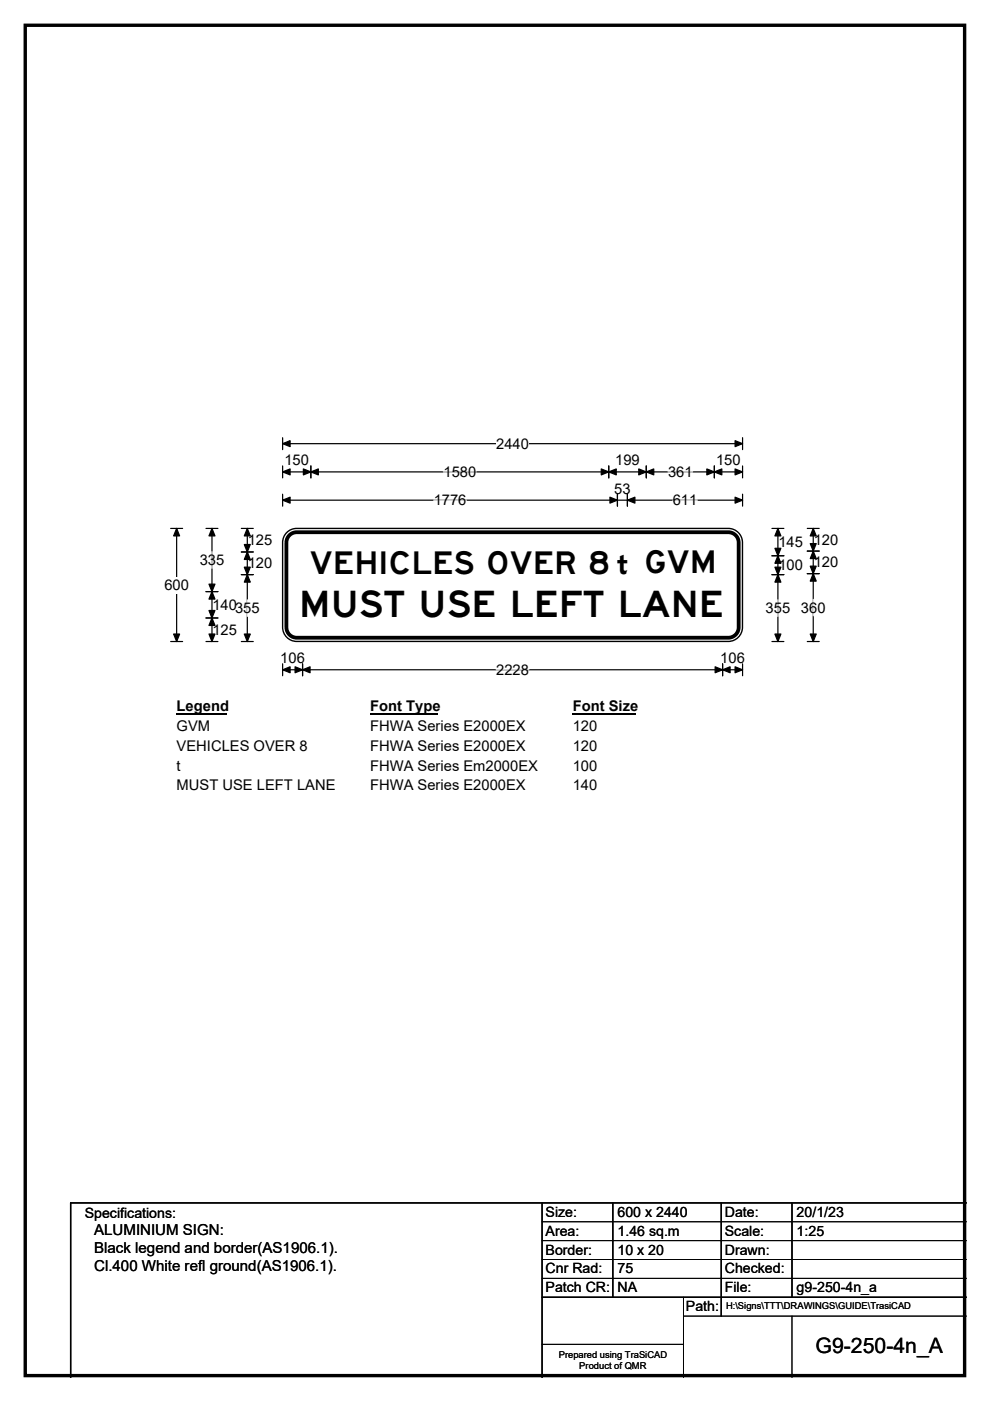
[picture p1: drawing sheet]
<svg xmlns="http://www.w3.org/2000/svg" width="210mm" height="297mm" viewBox="0 0 210 297" stroke-linecap="round" stroke-linejoin="round" font-family="sans-serif">
<path d="M5.4 5.4h199.2v286.3h-199.2z" fill="none" stroke="#000" stroke-width=".72"/>
<path d="M59.9 94.1h97.6M59.9 92.8v2.5M157.5 92.8v2.5" fill="none" stroke="#000" stroke-width=".25"/>
<path d="M59.9 94.1l1.6-.7v1.3zM155.9 93.4l1.6 .7-1.6 .6z" fill="#000" stroke="#000" stroke-width=".25"/>
<path d="M105.2 92.3h7v3.5h-7z" fill="#fff"/>
<g fill="none" stroke="#000" stroke-width=".25">
<path d="M59.9 98.8v2.5M65.9 98.8v2.5M129.1 98.8v2.5M137.1 98.8v2.5M151.5 98.8v2.5M157.5 98.8v2.5M36.2 112h2.5M37.5 112v24M59.9 100.1h97.6M59.9 104.8v2.5M59.9 106h97.6M131 104.8v2.5"/>
<path d="M133.1 104.8v2.5M157.5 104.8v2.5M36.2 136h2.5M59.9 140.7v2.6M59.9 142h97.6M64.2 140.7v2.6M153.3 140.7v2.6M157.5 140.7v2.6"/>
</g>
<g fill="#000" stroke="#000" stroke-width=".25">
<path d="M37.5 112l.6 1.6h-1.3zM59.9 100.1l1.6-.7v1.3zM59.9 106l1.6-.6v1.3zM65.9 100.1l1.6-.7v1.3zM64.3 99.4l1.6 .7-1.6 .6zM127.5 99.4l1.6 .7-1.6 .6zM129.1 100.1l1.6-.7v1.3zM129.4 105.4l1.6 .6-1.6 .7zM133.1 106l1.6-.6v1.3zM135.5 99.4l1.6 .7-1.6 .6zM137.1 100.1l1.6-.7v1.3zM149.9 99.4l1.6 .7-1.6 .6z"/>
<path d="M151.5 100.1l1.6-.7v1.3zM155.9 99.4l1.6 .7-1.6 .6zM155.9 105.4l1.6 .6-1.6 .7zM36.8 134.4h1.3l-.6 1.6zM59.9 142l1.6-.6v1.2zM64.2 142l1.6-.6v1.2zM62.6 141.4l1.6 .6-1.6 .6zM151.7 141.4l1.6 .6-1.6 .6zM153.3 142l1.6-.6v1.2zM155.9 141.4l1.6 .6-1.6 .6z"/>
</g>
<path d="M92 106h6.9M94.1 100.1h6.9M141.7 100.1h5.2M142.7 106h5.2M105.2 142h7" fill="none" stroke="#fff" stroke-width=".25"/>
<path d="M34.9 122.3h5.2v3.5h-5.2z" fill="#fff"/>
<g fill="none" stroke="#000" stroke-width=".25">
<path d="M43.7 112h2.5M45 112v24M51.2 112h2.5M51.2 117h2.5M52.5 112v24M163.7 112h2.6M163.7 117.8h2.6M165 112v24M171.2 112h2.6M171.2 116.8h2.6M172.5 112v24M43.7 125.4h2.5"/>
<path d="M43.7 131h2.5M43.7 136h2.5M51.2 136h2.5M51.2 121.8h2.5M163.7 136h2.6M163.7 121.8h2.6M171.2 136h2.6M171.2 121.6h2.6"/>
</g>
<g fill="#000" stroke="#000" stroke-width=".25">
<path d="M45 112l.6 1.6h-1.3zM52.5 117l.6 1.6h-1.3zM52.5 112l.6 1.6h-1.3zM51.8 115.4h1.3l-.6 1.6zM165 117.8l.6 1.6h-1.2zM165 112l.6 1.6h-1.2zM164.4 116.2h1.2l-.6 1.6zM172.5 116.8l.6 1.6h-1.2zM172.5 112l.6 1.6h-1.2zM171.9 115.3h1.2l-.6 1.5zM45 125.4l.6 1.6h-1.3zM44.3 129.4h1.3l-.6 1.6z"/>
<path d="M44.3 123.8h1.3l-.6 1.6zM45 131l.6 1.6h-1.3zM44.3 134.4h1.3l-.6 1.6zM51.8 120.2h1.3l-.6 1.6zM52.5 121.8l.6 1.6h-1.3zM51.8 134.4h1.3l-.6 1.6zM164.4 120.2h1.2l-.6 1.6zM165 121.8l.6 1.6h-1.2zM164.4 134.4h1.2l-.6 1.6zM171.9 120h1.2l-.6 1.6zM172.5 121.6l.6 1.6h-1.2zM171.9 134.4h1.2l-.6 1.6z"/>
</g>
<path d="M45 117v3.5M52.5 127.2v3.5M165 127.2v3.5M172.5 127.1v3.5" fill="none" stroke="#fff" stroke-width=".25"/>
<path d="M37.5 148h10.7v3.5h-10.7z" fill="#fff"/>
<path d="M37.5 151.3h10.7" fill="none" stroke="#000" stroke-width=".32"/>
<path d="M78.5 148h14.4v3.5h-14.4z" fill="#fff"/>
<path d="M78.5 151.3h14.4" fill="none" stroke="#000" stroke-width=".32"/>
<path d="M121.5 148h13.4v3.5h-13.4z" fill="#fff"/>
<path d="M121.5 151.3h13.4" fill="none" stroke="#000" stroke-width=".32"/>
<g fill="#fff">
<path d="M37.5 152.2h7v3.5h-7z"/>
<path d="M78.5 152.2h32.9v3.5h-32.9z"/>
<path d="M121.5 152.2h5.2v3.5h-5.2z"/>
<path d="M37.5 156.4h27.6v3.5h-27.6z"/>
<path d="M78.5 156.4h32.9v3.5h-32.9z"/>
<path d="M121.5 156.4h5.2v3.5h-5.2z"/>
<path d="M37.5 160.6h.8v3.5h-.8z"/>
<path d="M78.5 160.6h35.5v3.5h-35.5z"/>
<path d="M121.5 160.6h5.2v3.5h-5.2z"/>
<path d="M37.5 164.8h33.5v3.5h-33.5z"/>
<path d="M78.5 164.8h32.9v3.5h-32.9z"/>
<path d="M121.5 164.8h5.2v3.5h-5.2z"/>
</g>
<path d="M60.6 113.2a2.98 2.98 0 0 1 2.3-1.2h91.6a3 3 0 0 1 3 3v18a3 3 0 0 1-3 3h-91.6a3 3 0 0 1-3-3v-18l.1-.7z" fill-rule="evenodd" fill="#fff" stroke="#fff" stroke-width=".21"/>
<path d="M61.4 113.5l1-.6 .5-.1h91.6a2.2 2.2 0 0 1 2.2 2.2v18a2.21 2.21 0 0 1-2.2 2.2h-91.6a2.2 2.2 0 0 1-2.2-2.2v-18l.1-.6z" fill="none" stroke="#000" stroke-width=".8"/>
<path d="M60.6 113.2a2.98 2.98 0 0 1 2.3-1.2h91.6a3 3 0 0 1 3 3v18a3 3 0 0 1-3 3h-91.6a3 3 0 0 1-3-3v-18l.1-.7zM115 255v37M130 255v20M153 255v24M168 255v20M205 255h-190v37M115 275h90" fill="none" stroke="#000" stroke-width=".3"/>
<path d="M115 259h90M115 263h90M115 267h90M115 271h90M145 279h60M145 275v17M168 279v13M115 285h30" fill="none" stroke="#000" stroke-width=".21"/>
<text font-size="7.7" x="63.5" y="130.8">MUST USE LEFT LANE</text>
<g font-size="6.7">
<text x="65.7" y="121.7">VEHICLES OVER 8</text>
<text x="136.6" y="121.5">GVM</text>
</g>
<text font-size="5.6" x="130.6" y="121.6">t</text>
<text font-size="4.5" x="173" y="286.9">G9-250-4n_A</text>
<g font-size="3.2">
<text x="20" y="261.9">ALUMINIUM SIGN:</text>
<text x="20" y="265.7">Black legend and border(AS1906.1).</text>
<text x="20" y="269.6">Cl.400 White refl ground(AS1906.1).</text>
</g>
<g font-size="3.1">
<text x="105.2" y="95.1">2440</text>
<text x="60.3" y="98.7">150</text>
<text x="94.1" y="101.1">1580</text>
<text x="130.5" y="98.7">199</text>
<text x="141.7" y="101.1">361</text>
<text x="151.9" y="98.7">150</text>
<text x="92" y="107.1">1776</text>
<text x="130.3" y="104.6">53</text>
<text x="142.7" y="107.1">611</text>
<text x="42.4" y="119.8">335</text>
<text x="52.6" y="115.6">125</text>
<text x="165.1" y="116">145</text>
<text x="172.6" y="115.5">120</text>
<text x="34.9" y="125.1">600</text>
<text x="52.6" y="120.5">120</text>
<text x="165.1" y="120.9">100</text>
<text x="172.6" y="120.3">120</text>
<text x="45.1" y="129.3">140355</text>
<text x="162.4" y="130">355</text>
<text x="169.9" y="129.9">360</text>
<text x="45.1" y="134.6">125</text>
<text x="59.5" y="140.6">106</text>
<text x="105.2" y="143.1">2228</text>
<text x="152.8" y="140.6">106</text>
<text x="37.5" y="150.8">Legend</text>
<text x="37.5" y="155">GVM</text>
<text x="78.5" y="150.8">Font Type</text>
<text x="78.5" y="155">FHWA Series E2000EX</text>
<text x="121.5" y="150.8">Font Size</text>
<text x="121.5" y="155">120</text>
<text x="37.5" y="159.2">VEHICLES OVER 8</text>
<text x="78.5" y="159.2">FHWA Series E2000EX</text>
<text x="121.5" y="159.2">120</text>
<text x="37.5" y="163.4">t</text>
<text x="37.5" y="167.6">MUST USE LEFT LANE</text>
<text x="78.5" y="163.4">FHWA Series Em2000EX</text>
<text x="78.5" y="167.6">FHWA Series E2000EX</text>
<text x="121.5" y="163.4">100</text>
<text x="121.5" y="167.6">140</text>
</g>
<g font-size="3">
<text x="115.7" y="258">Size:</text>
<text x="131" y="258">600 x 2440</text>
<text x="153.7" y="258">Date:</text>
<text x="169" y="258">20/1/23</text>
<text x="18" y="258.2">Specifications:</text>
<text x="115.7" y="262">Area:</text>
<text x="131" y="262">1.46 sq.m</text>
<text x="153.7" y="262">Scale:</text>
<text x="169" y="262">1:25</text>
<text x="115.7" y="266">Border:</text>
<text x="115.7" y="270">Cnr Rad:</text>
<text x="131" y="266">10 x 20</text>
<text x="131" y="270">75</text>
<text x="153.7" y="266">Drawn:</text>
<text x="153.7" y="270">Checked:</text>
<text x="115.7" y="274">Patch CR:</text>
<text x="131" y="274">NA</text>
<text x="153.7" y="274">File:</text>
<text x="169" y="274">g9-250-4n_a</text>
<text x="145.5" y="278">Path:</text>
</g>
<g font-size="2">
<text x="154" y="277.6">H:\Signs\TTT\DRAWINGS\GUIDE\TrasiCAD</text>
<text x="118.5" y="287.8">Prepared using TraSiCAD</text>
<text x="122.9" y="290.2">Product of QMR</text>
</g>
</svg>
